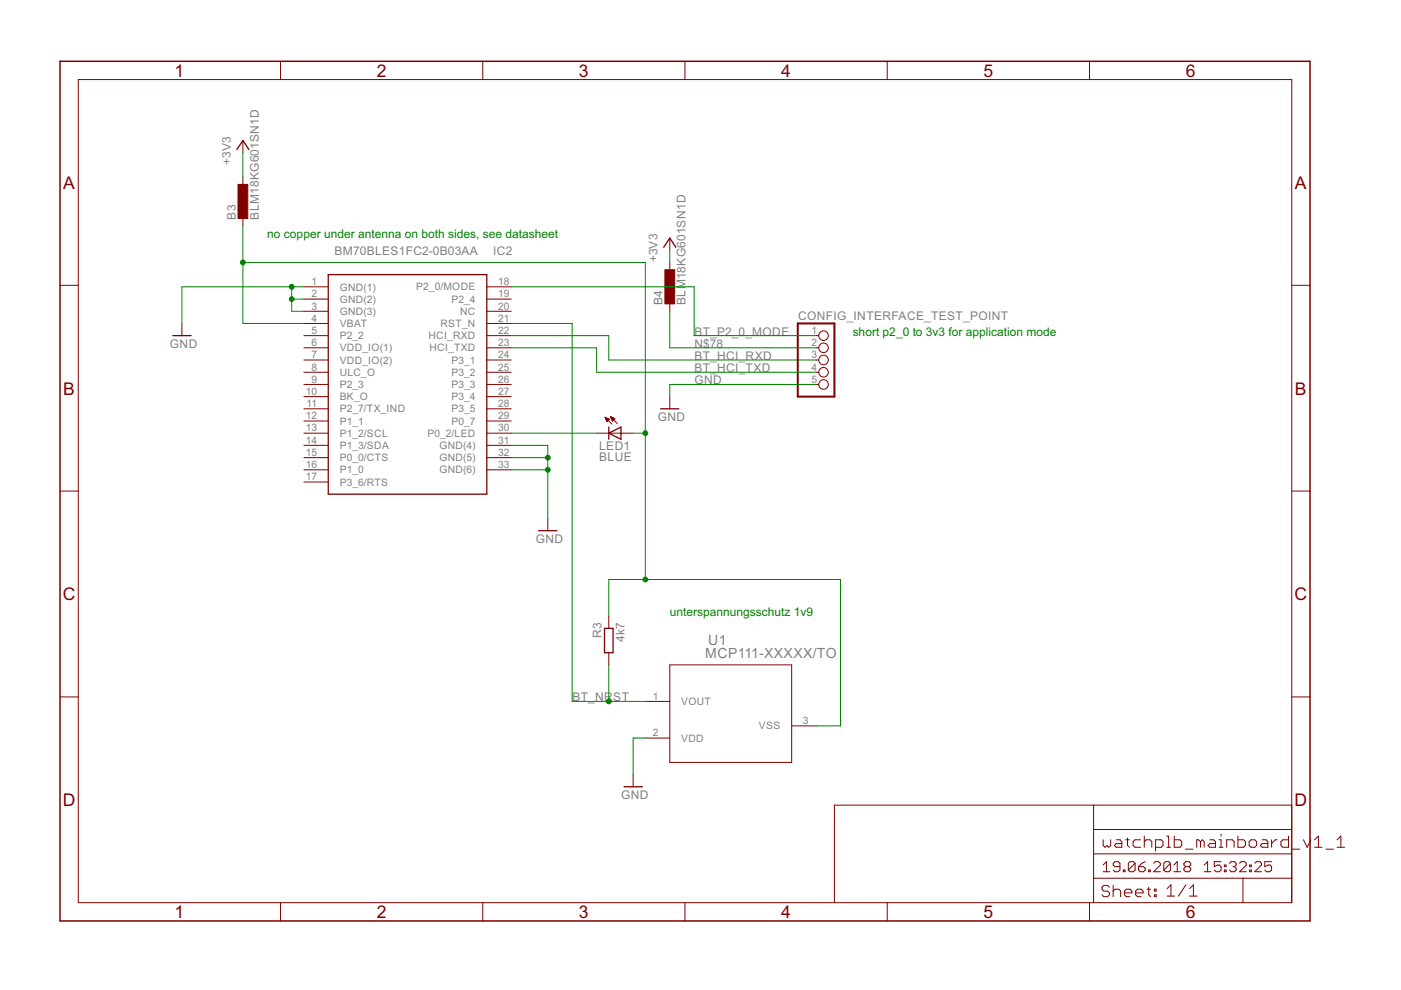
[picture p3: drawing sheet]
<svg xmlns="http://www.w3.org/2000/svg" width="297mm" height="210mm" viewBox="0 0 297 210" stroke-linecap="round" stroke-linejoin="round" font-family="sans-serif">
<path d="M50.2 31.7l1.3-1.9 1.3 1.9M69.6 58.2h33.6v46.6h-33.6zM140.7 52.4l1.3-1.9 1.3 1.9M36.6 71.2h3.9M129.1 91.8l2.6-1.2v2.5zM129.1 90.6v2.5M140.1 86.7h3.8M114.2 112.5h3.9M128.2 133.2h1.8v5.2h-1.8zM132.3 166.8h3.9" fill="none" stroke="#800000" stroke-width=".28"/>
<g fill="none" stroke="#800000" stroke-width=".21">
<path d="M16.6 16.9h257.3v174.5h-257.3zM59.5 13v3.9M102.4 13v3.9M145.2 13v3.9M188.1 13v3.9M231 13v3.9M51.5 29.8v2.6M51.5 37.5v2.6M51.5 45.3v2.6M142 50.5v2.6M142 55.6v2.6M12.7 60.5h3.9"/>
<path d="M38.6 68.6v2.6M64.4 60.8h5.2M64.4 63.4h5.2M64.4 66h5.2M64.4 68.6h5.2M64.4 71.2h5.2M64.4 73.7h5.2M64.4 76.3h5.2M64.4 78.9h5.2M103.2 60.8h5.2M103.2 63.4h5.2M103.2 66h5.2"/>
<path d="M103.2 68.6h5.2M103.2 71.2h5.2M103.2 73.7h5.2M103.2 76.3h5.2M103.2 78.9h5.2M142 63.4v2.6M173 71.2h.6M173 73.7h.6M173 76.3h.6M173 78.9h.6M273.9 60.5h3.8M64.4 81.5h5.2"/>
<path d="M64.4 84.1h5.2M64.4 86.7h5.2M64.4 89.3h5.2M64.4 91.8h5.2M64.4 94.4h5.2M64.4 97h5.2M64.4 99.6h5.2M103.2 81.5h5.2M103.2 84.1h5.2M103.2 86.7h5.2M103.2 89.3h5.2M103.2 91.8h5.2"/>
<path d="M103.2 94.4h5.2M103.2 97h5.2M103.2 99.6h5.2M126.5 91.8h7.7M128.3 88.5l1.4 1.4M128.3 88.5l.9 .4-.5 .5zM128.3 88.5h.1M128.4 88.7h.3M128.4 88.8h.6M128.5 88.9h.7M128.5 89h.5M128.6 89.2h.3"/>
<path d="M128.6 89.3h.2M129.5 88.3l1.4 1.5M129.5 88.3l.9 .5-.6 .5zM129.5 88.4h.1M129.5 88.5h.4M129.6 88.7h.6M129.6 88.8h.7M129.7 88.9h.5M129.8 89h.3M129.8 89.2h.1M142 84.1v2.6M173 81.5h.6"/>
<path d="M12.7 104.1h3.9M64.4 102.2h5.2M116.1 109.9v2.6M273.9 104.1h3.8M129.1 130.6v2.6M129.1 138.4v2.6M12.7 147.8h3.9M136.8 148.7h5.2M136.8 156.5h5.2M142 141h25.9v20.6h-25.9zM167.9 153.9h5.1M273.9 147.8h3.8"/>
<path d="M134.2 164.2v2.6M231.9 170.7v20.7M231.9 175.9h42M233.9 178.1v1.2l.4 .3 .4-.3 .4 .3 .4-.3v-1.2M236.7 178.1h.8l.3 .4v1.1h-1.1l-.4-.3 .4-.4h1.1M238.7 178.1h.7M239.1 177.7v1.6l.3 .3M241.8 178.1h-1.2l-.4 .4v.8l.4 .3h1.2M242.6 178.5l.4-.4h.8l.4 .4v1.1M242.6 177.3v2.3M245 179.6h1.2l.4-.3v-.8l-.4-.4h-1.2v2.3M247.4 179.6h.8"/>
<path d="M247.4 177.3h.4v2.3M249 177.3v2.3h1.2l.3-.3v-.8l-.3-.4h-1.2M254.5 178.5l-.4-.4h-.4v1.5M254.5 178.5v1.1M254.5 178.5l.4-.4 .4 .4v1.1M256.5 178.1h.8l.4 .4v1.1h-1.2l-.4-.3 .4-.4h1.2M258.5 178.1h.4v1.5M258.5 179.6h.8M258.9 176.9v.4M260.1 179.6v-1.5h1.2l.4 .4v1.1M262.5 177.3v2.3h1.2l.4-.3v-.8l-.4-.4h-1.2M265.2 178.1h.8l.4 .4v.8l-.4 .3h-.8l-.4-.3v-.8z"/>
<path d="M267.6 178.1h.8l.4 .4v1.1h-1.2l-.4-.3 .4-.4h1.2M269.6 178.1v1.5M270.8 178.1h-.4l-.8 .8M273.2 177.3v2.3h-1.2l-.4-.3v-.8l.4-.4h1.2M273.9 170.7h-97v20.7M276.4 178.1l.7 1.5 .8-1.5M278.7 179.6h1.6M278.7 178.1l.8-.8v2.3M283.5 179.6h1.6M283.5 178.1l.8-.8v2.3M59.5 191.4v3.9M102.4 191.4v3.9"/>
<path d="M145.2 191.4v3.9M188.1 191.4v3.9M231 191.4v3.9M231.9 186.2h42M231.9 181h42M233.9 183.4l.7-.7v2.1M233.9 184.8h1.4M235.2 188.1l-.4-.4h-.8l-.4 .4v.4l.4 .4h.8l.4 .4v.4l-.4 .4h-.8l-.4-.4M236 187.7v2.4M236 188.9l.4-.4h.8l.4 .4v1.2M237.4 183.7h-1l-.4-.3v-.4l.4-.3h.7l.3 .3v1.5l-.3 .3h-.7l-.4-.3M238.2 184.5h.3v.3h-.3z"/>
<path d="M238.4 189.3h1.6v-.4l-.4-.4h-.8l-.4 .4v.8l.4 .4h.8M240.7 183v1.5l-.4 .3h-.7l-.4-.3M240.7 183l-.4-.3h-.7l-.4 .3v1.5M240.7 183l-1.5 1.5M240.8 189.3h1.6v-.4l-.4-.4h-.8l-.4 .4v.8l.4 .4h.8M241.4 183.7h1l.4 .4v.4l-.4 .3h-.7l-.3-.3zM242.8 182.7l-.7 .3-.7 .7M243.2 188.5h.7M243.5 184.5h.4v.3h-.4zM243.5 188.1v1.6l.4 .4M244.6 183l.3-.3h.8l.3 .3v.4l-1.4 1.4h1.4M244.8 188.5h.3v.4h-.3z"/>
<path d="M244.8 189.7h.3v.4h-.3zM247.5 188.4l.8-.8v2.4M247.5 190h1.5M248.2 183l-.4-.3h-.7l-.4 .3v1.5M248.2 183v1.5l-.4 .3h-.7l-.4-.3M248.2 183l-1.5 1.5M248.9 184.8h1.4M248.9 183.4l.7-.7v2.1M251.4 180h1.5M251.4 183.7l-.4 .4v.4l.4 .3h.7l.4-.3v-.4l-.4-.4M251.4 183.7l-.4-.3v-.4l.4-.3h.7l.4 .3v.4l-.4 .3M251.4 183.7h.7"/>
<path d="M251.4 187.6l-1.5 2.4M252.2 190h1.6M252.2 188.4l.8-.8v2.4M255.3 184.8h1.4M255.3 183.4l.7-.7v2.1M258.9 182.7h-1.4v1l.7-.3h.3l.4 .3v.8l-.4 .3h-.7l-.3-.3M259.6 184.5h.3v.3h-.3zM259.6 183.4h.3v.3h-.3zM260.7 183l.3-.3h.7l.4 .3v.4l-.4 .3M261.4 183.7h.3M261.7 183.7l.4 .4v.4l-.4 .3h-.7l-.3-.3M262.8 183l.4-.3h.7l.3 .3v.4l-1.4 1.4h1.4"/>
<path d="M263.5 186.2v5.2M264.9 184.5h.4v.3h-.4zM264.9 183.4h.4v.3h-.4zM266 183l.4-.3h.7l.4 .3v.4l-1.5 1.4h1.5M269.6 182.7h-1.4v1l.7-.3h.3l.4 .3v.8l-.4 .3h-.7l-.3-.3M274 180h1.5M281.1 180h1.6"/>
<circle cx="174.6" cy="78.9" r="1.02"/>
<circle cx="174.6" cy="73.7" r="1.02"/>
<circle cx="174.6" cy="71.2" r="1.02"/>
<circle cx="174.6" cy="76.3" r="1.02"/>
<circle cx="174.6" cy="81.5" r="1.02"/>
</g>
<path d="M169.1 68.6h7.8v15.5h-7.8z" fill="none" stroke="#800000" stroke-width=".42"/>
<path d="M12.7 13h265v182.3h-265z" fill="none" stroke="#800000" stroke-width=".32"/>
<g fill="#800000" stroke="#800000" stroke-width=".21">
<path d="M50.5 39.1h2v7.2h-2z"/>
<path d="M141 57.2h2v7.2h-2z"/>
</g>
<g fill="none" stroke="#008000" stroke-width=".21">
<path d="M51.5 32.4v5.1M51.5 47.9v20.7h12.9M51.5 55.6h85.3v67.3M142 53.1v2.5M61.8 63.4h2.6M61.8 60.8v5.2h2.6M64.4 60.8h-25.8v7.8M108.4 60.8h38.8v10.4h25.8M108.4 68.6h12.9v80.1h15.5M108.4 71.2h20.7v5.1h43.9M108.4 73.7h18.1v5.2h46.5M142 66v7.7h31"/>
<path d="M108.4 99.6h7.7M108.4 94.4h7.7v15.5M108.4 97h7.7M108.4 91.8h18.1M134.2 91.8h2.6M173 81.5h-31v2.6M129.1 130.6v-7.7h49.1v31h-5.2M129.1 141v7.7M136.8 156.5h-2.6v7.7"/>
</g>
<g fill="#008000" stroke="#008000" stroke-width=".21">
<circle cx="61.8" cy="60.8" r=".51"/>
<circle cx="61.8" cy="63.4" r=".51"/>
<circle cx="116.1" cy="99.6" r=".51"/>
<circle cx="116.1" cy="97" r=".51"/>
<circle cx="129.1" cy="148.7" r=".51"/>
<circle cx="51.5" cy="55.6" r=".51"/>
<circle cx="136.8" cy="91.8" r=".51"/>
<circle cx="136.8" cy="122.9" r=".51"/>
</g>
<g font-size="4.1" fill="#800000">
<text x="37" y="16.3">1</text>
<text x="79.9" y="16.3">2</text>
<text x="122.8" y="16.3">3</text>
<text x="165.6" y="16.3">4</text>
<text x="208.5" y="16.3">5</text>
<text x="251.4" y="16.3">6</text>
<text x="13.4" y="40">A</text>
<text x="274.6" y="40">A</text>
<text x="13.4" y="83.6">B</text>
<text x="274.6" y="83.6">B</text>
<text x="13.3" y="127.3">C</text>
<text x="274.5" y="127.3">C</text>
<text x="13.3" y="170.9">D</text>
<text x="274.5" y="170.9">D</text>
<text x="37" y="194.7">1</text>
<text x="79.9" y="194.7">2</text>
<text x="122.8" y="194.7">3</text>
<text x="165.6" y="194.7">4</text>
<text x="208.5" y="194.7">5</text>
<text x="251.4" y="194.7">6</text>
</g>
<g font-size="3.3" fill="#808080">
<text x="150.2" y="136.9">U1</text>
<text x="149.5" y="139.4">MCP111-XXXXX/TO</text>
</g>
<g font-size="2.8" fill="#808080">
<text x="48.9" y="35" transform="rotate(-90 48.9 35)">+3V3</text>
<text x="50" y="46.6" transform="rotate(-90 50 46.6)">B3</text>
<text x="54.9" y="46.6" transform="rotate(-90 54.9 46.6)">BLM18KG601SN1D</text>
<text x="70.9" y="54">BM70BLES1FC2-0B03AA</text>
<text x="104.6" y="54">IC2</text>
<text x="139.4" y="55.7" transform="rotate(-90 139.4 55.7)">+3V3</text>
<text x="140.5" y="64.7" transform="rotate(-90 140.5 64.7)">B4</text>
<text x="145.4" y="64.7" transform="rotate(-90 145.4 64.7)">BLM18KG601SN1D</text>
<text x="147.2" y="71.2">BT_P2_0_MODE</text>
<text x="169.2" y="67.9">CONFIG_INTERFACE_TEST_POINT</text>
<text x="36" y="73.7">GND</text>
<text x="147.2" y="76.3">BT_HCI_RXD</text>
<text x="147.2" y="73.7">N$78</text>
<text x="147.2" y="81.5">GND</text>
<text x="147.2" y="78.9">BT_HCI_TXD</text>
<text x="139.5" y="89.3">GND</text>
<text x="127" y="95.5">LED1</text>
<text x="127" y="97.7">BLUE</text>
<text x="113.6" y="115.1">GND</text>
<text x="127.5" y="135.2" transform="rotate(-90 127.5 135.2)">R3</text>
<text x="132.4" y="136" transform="rotate(-90 132.4 136)">4k7</text>
<text x="121.4" y="148.7">BT_NRST</text>
<text x="131.7" y="169.4">GND</text>
</g>
<g font-size="2.8" fill="#008000">
<text x="56.7" y="50.5">no copper under antenna on both sides, see datasheet</text>
<text x="180.8" y="71.2">short p2_0 to 3v3 for application mode</text>
<text x="142" y="130.6">unterspannungsschutz 1v9</text>
</g>
<g font-size="2.4" fill="#808080">
<text x="66" y="60.5">1</text>
<text x="66" y="63">2</text>
<text x="66" y="65.6">3</text>
<text x="72" y="61.6">GND(1)</text>
<text x="72" y="64.2">GND(2)</text>
<text x="88.2" y="61.6">P2_0/MODE</text>
<text x="95.7" y="64.2">P2_4</text>
<text x="105.6" y="60.5">18</text>
<text x="105.6" y="63">19</text>
<text x="105.6" y="65.6">20</text>
<text x="66" y="68.2">4</text>
<text x="66" y="70.8">5</text>
<text x="72" y="66.8">GND(3)</text>
<text x="72" y="69.4">VBAT</text>
<text x="72" y="71.9">P2_2</text>
<text x="90.8" y="71.9">HCI_RXD</text>
<text x="93.4" y="69.3">RST_N</text>
<text x="97.6" y="66.8">NC</text>
<text x="105.6" y="68.2">21</text>
<text x="105.6" y="70.8">22</text>
<text x="172" y="70.8">1</text>
<text x="66" y="73.4">6</text>
<text x="66" y="76">7</text>
<text x="72" y="74.5">VDD_IO(1)</text>
<text x="72" y="77.1">VDD_IO(2)</text>
<text x="91.1" y="74.5">HCI_TXD</text>
<text x="95.7" y="77.1">P3_1</text>
<text x="105.6" y="73.4">23</text>
<text x="105.6" y="76">24</text>
<text x="172" y="73.4">2</text>
<text x="172" y="76">3</text>
<text x="64.8" y="83.7">10</text>
<text x="66" y="78.6">8</text>
<text x="66" y="81.1">9</text>
<text x="72" y="79.7">ULC_O</text>
<text x="72" y="82.3">P2_3</text>
<text x="95.7" y="79.7">P3_2</text>
<text x="95.7" y="82.3">P3_3</text>
<text x="105.6" y="78.6">25</text>
<text x="105.6" y="81.1">26</text>
<text x="105.6" y="83.7">27</text>
<text x="172" y="78.6">4</text>
<text x="172" y="81.1">5</text>
<text x="64.8" y="88.9">12</text>
<text x="65" y="86.3">11</text>
<text x="72" y="84.9">BK_O</text>
<text x="72" y="87.5">P2_7/TX_IND</text>
<text x="95.7" y="84.9">P3_4</text>
<text x="95.7" y="87.4">P3_5</text>
<text x="105.6" y="86.3">28</text>
<text x="105.6" y="88.9">29</text>
<text x="64.8" y="91.5">13</text>
<text x="64.8" y="94.1">14</text>
<text x="72" y="90">P1_1</text>
<text x="72" y="92.6">P1_2/SCL</text>
<text x="72" y="95.2">P1_3/SDA</text>
<text x="90.6" y="92.6">P0_2/LED</text>
<text x="93.1" y="95.2">GND(4)</text>
<text x="95.7" y="90">P0_7</text>
<text x="105.6" y="91.5">30</text>
<text x="105.6" y="94.1">31</text>
<text x="64.8" y="96.7">15</text>
<text x="64.8" y="99.2">16</text>
<text x="64.8" y="101.8">17</text>
<text x="72" y="97.8">P0_0/CTS</text>
<text x="72" y="100.4">P1_0</text>
<text x="93.1" y="97.8">GND(5)</text>
<text x="93.1" y="100.4">GND(6)</text>
<text x="105.6" y="96.7">32</text>
<text x="105.6" y="99.2">33</text>
<text x="72" y="103">P3_6/RTS</text>
<text x="138.4" y="148.4">1</text>
<text x="144.4" y="149.5">VOUT</text>
<text x="160.9" y="154.7">VSS</text>
<text x="170.2" y="153.5">3</text>
<text x="138.4" y="156.1">2</text>
<text x="144.4" y="157.3">VDD</text>
</g>
</svg>
